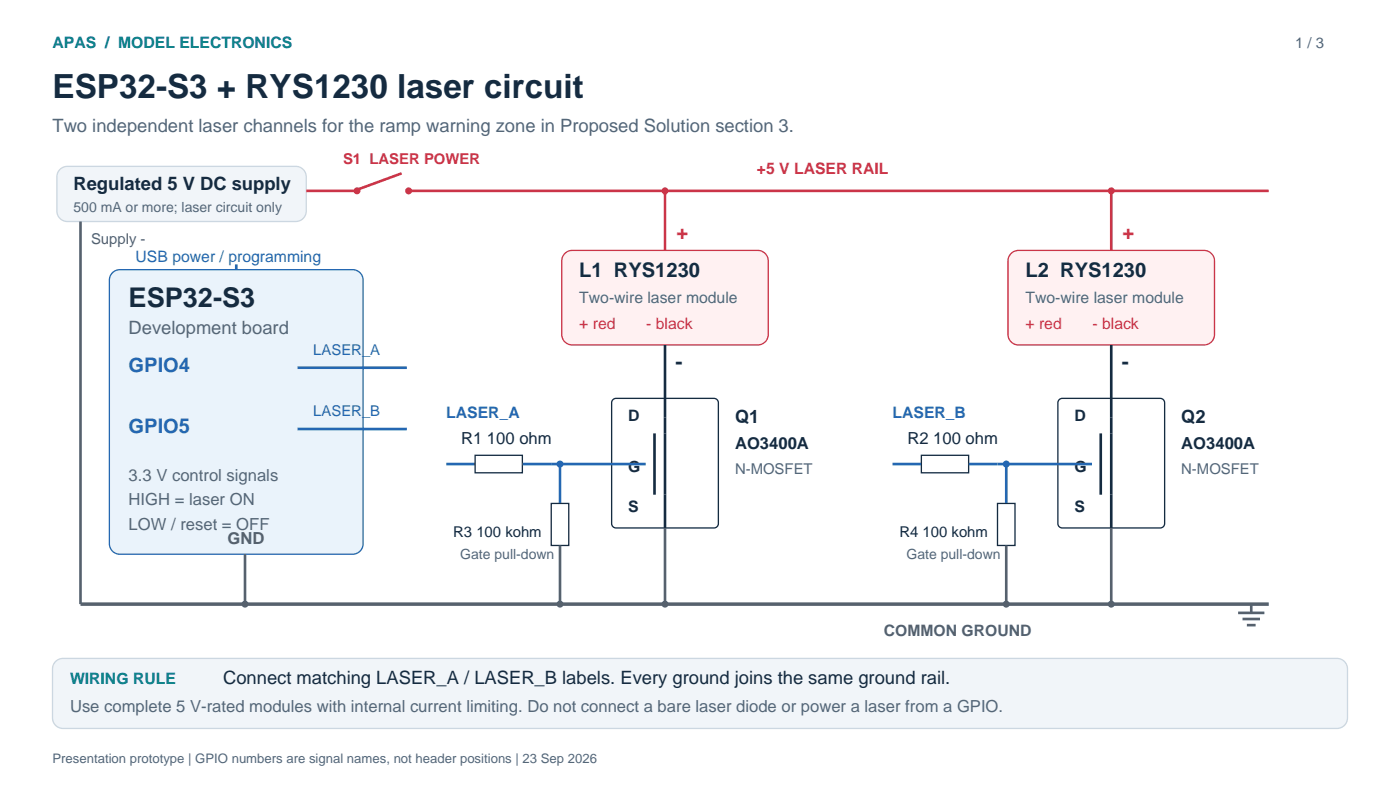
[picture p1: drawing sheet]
<svg xmlns="http://www.w3.org/2000/svg" width="564mm" height="317mm" viewBox="0 0 564 317" stroke-linecap="round" stroke-linejoin="round" font-family="sans-serif">
<path d="M23.9 68.5l1.8-1.2 1.5-.3h92a4.2 4.2 0 0 1 4.3 4.3v13.7a4.2 4.2 0 0 1-4.3 4.3h-92a4.2 4.2 0 0 1-4.3-4.3v-13.7l.3-1.5z" fill-rule="evenodd" fill="#f1f5f9" stroke="#ccd7e1" stroke-width=".53"/>
<path d="M123.5 76.9h20.4" fill="none" stroke="#cb3548" stroke-width="1.1" stroke-linecap="butt"/>
<g fill="#cb3548">
<circle cx="143.9" cy="76.9" r="1.41"/>
<circle cx="164.7" cy="76.9" r="1.41"/>
</g>
<path d="M161.9 69.8l-17.3 6.4M164.7 76.9h346.8" fill="none" stroke="#cb3548" stroke-width="1.1" stroke-linecap="butt"/>
<path d="M32.5 89.3v154.1" fill="none" stroke="#56616d" stroke-width="1.1" stroke-linecap="butt"/>
<path d="M45.1 110.2l1.8-1.3 1.4-.2h93.9a4.2 4.2 0 0 1 4.2 4.2v106.2a4.2 4.2 0 0 1-4.2 4.2h-93.9a4.2 4.2 0 0 1-4.2-4.2v-106.2l.3-1.5z" fill-rule="evenodd" fill="#eaf3fb" stroke="#2467b2" stroke-width=".53"/>
<path d="M95.2 106.5v2.2M119.9 148.2h44.1M119.9 172.9h44.1" fill="none" stroke="#2467b2" stroke-width="1.1" stroke-linecap="butt"/>
<path d="M98.8 223.3v20.1" fill="none" stroke="#56616d" stroke-width="1.1" stroke-linecap="butt"/>
<path d="M32.5 243.4h479" fill="none" stroke="#56616d" stroke-width="1.4" stroke-linecap="butt"/>
<circle cx="98.8" cy="243.4" r="1.41" fill="#56616d"/>
<path d="M499.2 246.9h10.6M500.9 249.4h7.1M502.7 251.9h3.5M504.5 243.4v3.5" fill="none" stroke="#56616d" stroke-width="1.1" stroke-linecap="butt"/>
<path d="M268.1 76.9v24" fill="none" stroke="#cb3548" stroke-width="1.1" stroke-linecap="butt"/>
<circle cx="268.1" cy="76.9" r="1.41" fill="#cb3548"/>
<path d="M228 101.9l1.2-.7 1.5-.3h74.8a4.2 4.2 0 0 1 4.2 4.2v29.7a4.2 4.2 0 0 1-4.2 4.2h-74.8a4.2 4.2 0 0 1-4.2-4.2v-29.7l.2-1.5z" fill-rule="evenodd" fill="#fff1f2" stroke="#cb3548" stroke-width=".53"/>
<path d="M268.1 139v21.5" fill="none" stroke="#152b40" stroke-width="1.1" stroke-linecap="butt"/>
<path d="M247.1 161l1.3-.5h39.5l1.2 .5 .5 1.3v48.7l-.5 1.2-1.2 .5h-39.5l-1.3-.5-.5-1.2v-48.7z" fill-rule="evenodd" fill="#fff" stroke="#152b40" stroke-width=".53"/>
<path d="M263.9 174.6v24.7M268.1 160.5v52.2" fill="none" stroke="#152b40" stroke-width="1.1" stroke-linecap="butt"/>
<path d="M246.6 187h13.7" fill="none" stroke="#2467b2" stroke-width="1.1" stroke-linecap="butt"/>
<path d="M268.1 212.7v30.7" fill="none" stroke="#56616d" stroke-width="1.1" stroke-linecap="butt"/>
<circle cx="268.1" cy="243.4" r="1.41" fill="#56616d"/>
<path d="M179.9 187h11.7" fill="none" stroke="#2467b2" stroke-width="1.1" stroke-linecap="butt"/>
<path d="M191.6 183.4h19v7.1h-19z" fill-rule="evenodd" fill="#fff" stroke="#152b40" stroke-width=".53"/>
<path d="M210.6 187h36" fill="none" stroke="#2467b2" stroke-width="1.1" stroke-linecap="butt"/>
<circle cx="225.8" cy="187" r="1.41" fill="#2467b2"/>
<path d="M225.8 187v15.8" fill="none" stroke="#2467b2" stroke-width="1.1" stroke-linecap="butt"/>
<path d="M222.2 202.8h7.1v17h-7.1z" fill-rule="evenodd" fill="#fff" stroke="#152b40" stroke-width=".53"/>
<path d="M225.8 219.8v23.6" fill="none" stroke="#56616d" stroke-width="1.1" stroke-linecap="butt"/>
<circle cx="225.8" cy="243.4" r="1.41" fill="#56616d"/>
<path d="M448 76.9v24" fill="none" stroke="#cb3548" stroke-width="1.1" stroke-linecap="butt"/>
<circle cx="448" cy="76.9" r="1.41" fill="#cb3548"/>
<path d="M407.9 101.9l1.3-.7 1.4-.3h74.8a4.2 4.2 0 0 1 4.3 4.2v29.7a4.2 4.2 0 0 1-4.3 4.2h-74.8a4.2 4.2 0 0 1-4.2-4.2v-29.7l.3-1.5z" fill-rule="evenodd" fill="#fff1f2" stroke="#cb3548" stroke-width=".53"/>
<path d="M448 139v21.5" fill="none" stroke="#152b40" stroke-width="1.1" stroke-linecap="butt"/>
<path d="M427 161l1.3-.5h39.5l1.2 .5 .5 1.3v48.7l-.5 1.2-1.2 .5h-39.5l-1.3-.5-.5-1.2v-48.7z" fill-rule="evenodd" fill="#fff" stroke="#152b40" stroke-width=".53"/>
<path d="M443.8 174.6v24.7M448 160.5v52.2" fill="none" stroke="#152b40" stroke-width="1.1" stroke-linecap="butt"/>
<path d="M426.5 187h13.8" fill="none" stroke="#2467b2" stroke-width="1.1" stroke-linecap="butt"/>
<path d="M448 212.7v30.7" fill="none" stroke="#56616d" stroke-width="1.1" stroke-linecap="butt"/>
<circle cx="448" cy="243.4" r="1.41" fill="#56616d"/>
<path d="M359.8 187h11.7" fill="none" stroke="#2467b2" stroke-width="1.1" stroke-linecap="butt"/>
<path d="M371.5 183.4h19v7.1h-19z" fill-rule="evenodd" fill="#fff" stroke="#152b40" stroke-width=".53"/>
<path d="M390.5 187h36" fill="none" stroke="#2467b2" stroke-width="1.1" stroke-linecap="butt"/>
<circle cx="405.7" cy="187" r="1.41" fill="#2467b2"/>
<path d="M405.7 187v15.8" fill="none" stroke="#2467b2" stroke-width="1.1" stroke-linecap="butt"/>
<path d="M402.2 202.8h7v17h-7z" fill-rule="evenodd" fill="#fff" stroke="#152b40" stroke-width=".53"/>
<path d="M405.7 219.8v23.6" fill="none" stroke="#56616d" stroke-width="1.1" stroke-linecap="butt"/>
<circle cx="405.7" cy="243.4" r="1.41" fill="#56616d"/>
<path d="M22.2 266.8l1.7-1.2 1.5-.3h513.6a4.2 4.2 0 0 1 4.3 4.2v19.8a4.2 4.2 0 0 1-4.3 4.2h-513.6a4.2 4.2 0 0 1-4.2-4.2v-19.8l.2-1.5z" fill-rule="evenodd" fill="#f1f5f9" stroke="#ccd7e1" stroke-width=".53"/>
<text font-size="13.4" fill="#152b40" x="21.2" y="39.5">ESP32-S3 + RYS1230 laser circuit</text>
<text font-size="10.9" fill="#152b40" x="51.9" y="123.8">ESP32-S3</text>
<g font-size="8.5" fill="#152b40">
<text x="272.3" y="148.5">-</text>
<text x="452.3" y="148.5">-</text>
</g>
<g font-size="8.1" fill="#cb3548">
<text x="272.7" y="96.3">+</text>
<text x="452.6" y="96.3">+</text>
</g>
<g font-size="8.1" fill="#152b40">
<text x="233.5" y="111.5">L1 RYS1230</text>
<text x="413.5" y="111.5">L2 RYS1230</text>
</g>
<g font-size="8.1" fill="#2467b2">
<text x="51.9" y="149.9">GPIO4</text>
<text x="51.9" y="174.6">GPIO5</text>
</g>
<g font-size="7.4" fill="#53677a">
<text x="21.2" y="53.3">Two independent laser channels for the ramp warning zone in Proposed Solution section 3.</text>
<text x="51.9" y="134.8">Development board</text>
</g>
<g font-size="7.4" fill="#152b40">
<text x="29.6" y="76.6">Regulated 5 V DC supply</text>
<text x="296.3" y="170.4">Q1</text>
<text x="476.2" y="170.4">Q2</text>
<text x="90" y="275.5">Connect matching LASER_A / LASER_B labels. Every ground joins the same ground rail.</text>
</g>
<g font-size="6.7" fill="#152b40">
<text x="185.9" y="178.9">R1 100 ohm</text>
<text x="365.8" y="178.9">R2 100 ohm</text>
<text x="296.3" y="181">AO3400A</text>
<text x="476.2" y="181">AO3400A</text>
</g>
<g font-size="6.7" fill="#53677a">
<text x="51.9" y="193.7">3.3 V control signals</text>
<text x="51.9" y="203.6">HIGH = laser ON</text>
<text x="51.9" y="213.4">LOW / reset = OFF</text>
<text x="28.2" y="286.8">Use complete 5 V-rated modules with internal current limiting. Do not connect a bare laser diode or power a laser from a GPIO.</text>
</g>
<text font-size="6.7" fill="#56616d" x="91.7" y="219.1">GND</text>
<g font-size="6.3" fill="#00847b">
<text x="21.2" y="19.4">APAS / MODEL ELECTRONICS</text>
<text x="28.2" y="275.5">WIRING RULE</text>
</g>
<g font-size="6.3" fill="#cb3548">
<text x="305.2" y="70.2">+5 V LASER RAIL</text>
<text x="233.5" y="132.6">+ red</text>
<text x="260.5" y="132.6">- black</text>
<text x="413.5" y="132.6">+ red</text>
<text x="440.5" y="132.6">- black</text>
</g>
<g font-size="6.3" fill="#2467b2">
<text x="54.7" y="105.5">USB power / programming</text>
<text x="179.9" y="168.3">LASER_A</text>
<text x="359.8" y="168.3">LASER_B</text>
</g>
<g font-size="6.3" fill="#53677a">
<text x="233.5" y="122.1">Two-wire laser module</text>
<text x="413.5" y="122.1">Two-wire laser module</text>
</g>
<g font-size="6.3" fill="#152b40">
<text x="253.3" y="169.7">D</text>
<text x="433.2" y="169.7">D</text>
<text x="253.3" y="190.1">G</text>
<text x="433.2" y="190.1">G</text>
<text x="253.3" y="206.4">S</text>
<text x="433.2" y="206.4">S</text>
</g>
<text font-size="6.3" fill="#56616d" x="356.3" y="256.1">COMMON GROUND</text>
<g font-size="6" fill="#53677a">
<text x="522.1" y="19.4">1 / 3</text>
<text x="296.3" y="190.9">N-MOSFET</text>
<text x="476.2" y="190.9">N-MOSFET</text>
</g>
<text font-size="6" fill="#cb3548" x="138.3" y="66">S1 LASER POWER</text>
<text font-size="6" fill="#56616d" x="36.7" y="98.4">Supply -</text>
<g font-size="6" fill="#2467b2">
<text x="126.3" y="142.9">LASER_A</text>
<text x="126.3" y="167.6">LASER_B</text>
</g>
<g font-size="6" fill="#152b40">
<text x="182.7" y="216.3">R3 100 kohm</text>
<text x="362.7" y="216.3">R4 100 kohm</text>
</g>
<g font-size="5.6" fill="#53677a">
<text x="29.6" y="85.4">500 mA or more; laser circuit only</text>
<text x="185.6" y="225.1">Gate pull-down</text>
<text x="365.5" y="225.1">Gate pull-down</text>
</g>
<text font-size="5.3" fill="#53677a" x="21.2" y="307.6">Presentation prototype | GPIO numbers are signal names, not header positions | 23 Sep 2026</text>
</svg>
